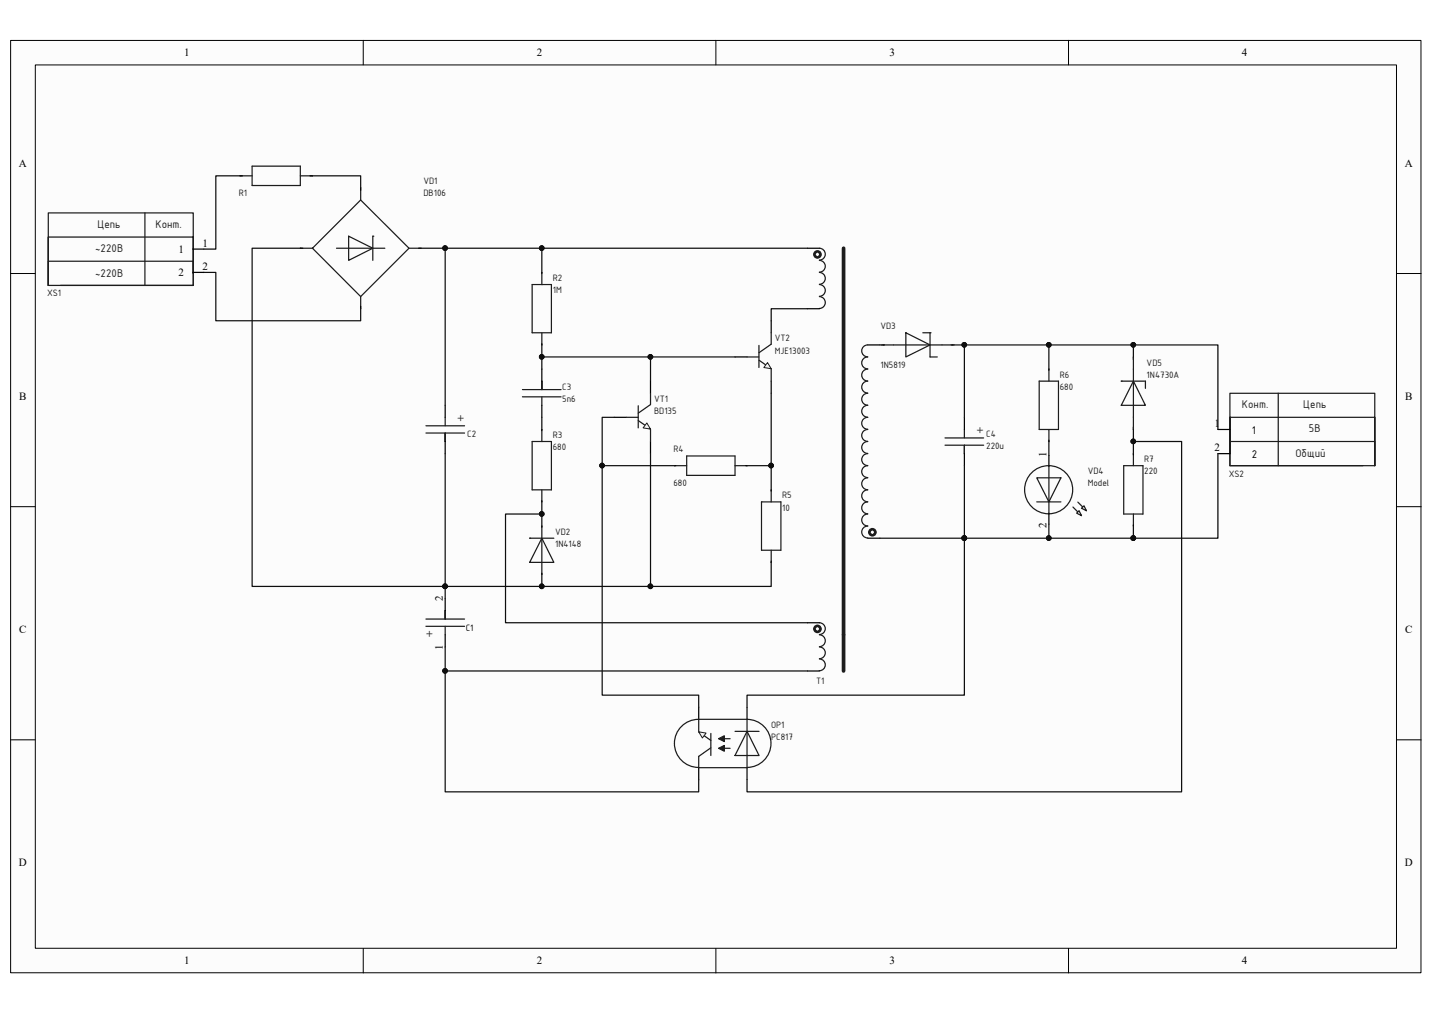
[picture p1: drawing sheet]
<svg xmlns="http://www.w3.org/2000/svg" width="297mm" height="210mm" viewBox="0 0 297 210" stroke-linecap="round" stroke-linejoin="round" font-family="sans-serif">
<path d="M2.2 8.4h292.5v193.3h-292.5z" fill="#fcfcfc"/>
<path d="M2.2 8.4h292.5v193.3h-292.5z" fill="none" stroke="#000" stroke-width=".21"/>
<path d="M7.4 13.5h282.2v183.1h-282.2z" fill="#fcfcfc"/>
<g fill="none" stroke="#000" stroke-width=".21">
<path d="M7.3 13.5h282.3v183.1h-282.3zM75.3 8.4v5.1M148.5 8.4v5.1M221.6 8.4v5.1M2.2 56.7h5.1M289.7 56.7h5.1M2.2 105h5.1M289.7 105h5.1M2.2 153.4h5.1M289.7 153.4h5.1M75.3 196.6v5.1M148.5 196.6v5.1"/>
<path d="M221.6 196.6v5.1"/>
</g>
<g fill="none" stroke="#1c1c1c" stroke-width=".25">
<path d="M49.8 36.5h2.5M52.3 34.4h10v4.1h-10zM62.3 36.5h2.5M74.8 38.9v2.6M62.3 51.5h2.5M69.8 51.5h10M72.3 49l5 2.5-5 2.5zM74.8 41.5l10 10-10 10-10-10zM77.3 49h.1M77.3 49v5M84.8 51.5h2.5M110.4 59h4v10h-4z"/>
<path d="M112.4 56.5v2.5M170 51.5a1.23 1.23 0 0 1 1.2 1.2 1.23 1.23 0 0 1-1.2 1.2M170 54a1.22 1.22 0 0 1 1.2 1.2 1.22 1.22 0 0 1-1.2 1.2M170 56.5a1.23 1.23 0 0 1 1.2 1.2 1.23 1.23 0 0 1-1.2 1.2M170 59a1.22 1.22 0 0 1 1.2 1.2 1.22 1.22 0 0 1-1.2 1.2M74.8 61.5v2.5M112.4 79v1.8v-1.8M112.4 69v2.5M157.4 74.7l2.6 1.7M157.4 71.6v4.6M160 71.4l-2.6 1.7M170 61.5a1.23 1.23 0 0 1 1.2 1.2 1.23 1.23 0 0 1-1.2 1.3"/>
<path d="M180 71.5a1.25 1.25 0 0 0-1.3 1.3 1.25 1.25 0 0 0 1.3 1.2 1.23 1.23 0 0 0-1.3 1.2 1.23 1.23 0 0 0 1.3 1.3M180 76.5a1.23 1.23 0 0 0-1.3 1.3 1.23 1.23 0 0 0 1.3 1.2M180 79a1.23 1.23 0 0 0-1.3 1.2 1.23 1.23 0 0 0 1.3 1.3M88.3 88.3h8.1M88.3 89.8h8.1M92.3 91.5v-1.7v1.7M92.3 86.5v1.8M108.4 82.3h8M108.4 80.8h8M112.4 82.3v1.7M180 96.5a1.23 1.23 0 0 0-1.3 1.3 1.23 1.23 0 0 0 1.3 1.2 1.26 1.26 0 0 0-1.3 1.3 1.26 1.26 0 0 0 1.3 1.2M180 84a1.23 1.23 0 0 0-1.3 1.3 1.23 1.23 0 0 0 1.3 1.2"/>
<path d="M180 86.5a1.23 1.23 0 0 0-1.3 1.3 1.23 1.23 0 0 0 1.3 1.2M180 89a1.23 1.23 0 0 0-1.3 1.3 1.23 1.23 0 0 0 1.3 1.2 1.25 1.25 0 0 0-1.3 1.3 1.25 1.25 0 0 0 1.3 1.2M180 94.1a1.23 1.23 0 0 0-1.3 1.2 1.23 1.23 0 0 0 1.3 1.2M180 81.5a1.23 1.23 0 0 0-1.3 1.3 1.23 1.23 0 0 0 1.3 1.2M180 101.6a1.23 1.23 0 0 0-1.3 1.2 1.23 1.23 0 0 0 1.3 1.2M180 104.1a1.23 1.23 0 0 0-1.3 1.2 1.23 1.23 0 0 0 1.3 1.2M180 106.6a1.23 1.23 0 0 0-1.3 1.2 1.23 1.23 0 0 0 1.3 1.2 1.25 1.25 0 0 0-1.3 1.3 1.25 1.25 0 0 0 1.3 1.2M170 129.1a1.22 1.22 0 0 1 1.2 1.2 1.22 1.22 0 0 1-1.2 1.3M170 131.6a1.23 1.23 0 0 1 1.2 1.2 1.23 1.23 0 0 1-1.2 1.3M170 134.1a1.22 1.22 0 0 1 1.2 1.2 1.22 1.22 0 0 1-1.2 1.3M170 136.6a1.22 1.22 0 0 1 1.2 1.2 1.22 1.22 0 0 1-1.2 1.3"/>
</g>
<g fill="none" stroke="#000" stroke-width=".25">
<path d="M49.8 36.5h.5M64.3 36.5h.5M74.8 38.9v.6M62.3 51.5h.5M86.8 51.5h.5M112.4 56.5v.2M167.5 51.5h2.5M74.8 63.5v.5M112.4 71.3v.2M112.4 76.5v2.5M152.5 74h2.4M160 66.5v2.5"/>
<path d="M160 79v2.5M167.5 64h2.5M180 71.5h2.5M92.3 84v2.5M92.3 91.5v2.6M112.4 84v2.5M180 111.6h2.5M167.5 129.1h2.5M167.5 139.1h2.5"/>
</g>
<path d="M175 51.5v87.6" fill="none" stroke="#1c1c1c" stroke-width=".76"/>
<g fill="none" stroke="#1c1c1c" stroke-width="1.3">
<circle cx="169.6" cy="52.7" r=".27"/>
<circle cx="180.9" cy="110.3" r=".27"/>
<circle cx="169.6" cy="130.4" r=".27"/>
</g>
<path d="M159.2 75.2l.8 1.2-1.6-.2z" fill="#f5f5f5"/>
<path d="M159.2 75.2l.8 1.2-1.6-.2z" fill="none" stroke="#1c1c1c" stroke-width=".21"/>
<path d="M154.9 74h2.5M160 69v2.4M160 76.5v2.5M110.4 91.5h4v10.1h-4zM112.4 89v2.5M132.4 87.2l2.5 1.8M132.4 84.1v4.6M134.9 83.9l-2.5 1.8M112.4 101.6v2.5" fill="none" stroke="#1c1c1c" stroke-width=".25"/>
<path d="M134.9 79v2.5M112.4 89v.3M127.4 86.5h2.5M134.9 91.5v2.6M112.4 103.8v.3" fill="none" stroke="#000" stroke-width=".25"/>
<path d="M134.2 87.7l.7 1.3-1.5-.3z" fill="#f5f5f5"/>
<path d="M134.2 87.7l.7 1.3-1.5-.3z" fill="none" stroke="#1c1c1c" stroke-width=".21"/>
<g fill="none" stroke="#1c1c1c" stroke-width=".25">
<path d="M129.9 86.5h2.5M134.9 81.5v2.4M134.9 89v2.5M139.9 96.5h2.5M142.4 94.5h10.1v4.1h-10.1zM152.5 96.5h2.4M109.9 111.6h.1M109.9 111.6h5M112.4 111.6l2.5 5h-5zM112.4 109.1v10M157.9 104.1h4.1v10h-4.1zM160 101.6v2.5"/>
<path d="M160 114.1v2.5M144.9 151.7l2.5 1.8M147.4 155l-2.5 1.8M147.4 152.1v4.5"/>
</g>
<path d="M139.9 96.5h.3M154.7 96.5h.2M112.4 109.1v.2M112.4 118.8v.3M160 101.6v.2M160 116.3v.3M144.9 146.6v2.5M144.9 159.2v2.4" fill="none" stroke="#000" stroke-width=".25"/>
<path d="M144.9 151.7l1.5 .3-.7 1z" fill="#f5f5f5"/>
<path d="M144.9 151.7l1.5 .3-.7 1z" fill="none" stroke="#1c1c1c" stroke-width=".21"/>
<g fill="none" stroke="#1c1c1c" stroke-width=".25">
<path d="M10 54.2h30.1v5h-30.1zM30.1 44.1v15.1M40.1 56.7v-7.6h-30.1v10.1v-15.1h30.1v15.1h-27.6M182.9 71.5h15M187.9 69l5 2.5-5 2.5zM191.4 69h1.5M192.9 69h.1M192.9 69v5h1.5M215.5 79h4v10h-4zM217.6 76.5v2.5M232.6 79h.1M232.6 79h5v1.5"/>
<path d="M235.1 79l2.5 5h-5zM235.1 74v15M196 90.8h8M196 92.3h8M200 94.1v-1.8v1.8M200 89v1.8M215 99.1h5l-2.4 5zM217.6 89v2.5M217.6 96.5v10.1M233.1 96.5h4v10.1h-4zM235.1 94.1v2.4M255.1 94.1v-7.6h30v10v-15h-30v15h27.6"/>
<path d="M255.1 91.5h30v5h-30zM265.1 81.5v15M215 104.1h5M222.5 105.1l1.8 1.8M223.6 104.1l1.7 1.8M235.1 106.6v2.5M144.9 149.1h.1a5 5 0 0 0-5.1 5 5 5 0 0 0 5.1 5h-.1M144.9 149.1v2.5M144.9 149.1h10M149.7 153.2h.3v.3l-.6-.3 .7-.4v.7M149.9 155.1v.2l-.2-.1 .3-.3v.6l-.6-.4 .7-.3v.7M150.2 155.1v.6l-1.2-.6 1.2-.5v.5h1.2"/>
<path d="M150.2 153.2v.5l-1.2-.5 1.2-.7v.7h1.2M152.5 151.6h4.9M154.9 151.6l2.5 5h-4.9zM154.9 149.1v10.1h-10v-2.4M154.9 149.1a5 5 0 0 1 5 5 5 5 0 0 1-5 5"/>
<circle cx="217.5" cy="101.5" r="5"/>
</g>
<g fill="none" stroke="#000" stroke-width=".25">
<path d="M40 51.6h2.3M40 56.5h2.3M183.3 71.5h.2M197.2 71.5h.3M217.6 76.5v.3M235.1 74v.5M200 86.5v2.5M200 94.1v2.4M217.6 91.3v.2M217.6 94.4v2.3M235.1 88.5v.5M235.1 94.1v.2"/>
<path d="M252.6 89h2.5M252.6 94.1h2.5M217.6 106.4v2.3M235.1 108.8v.3M154.9 146.6v2.5M154.9 159.2v2.4"/>
</g>
<path d="M223.8 105.9l.5 1-1-.5z" fill="#f5f5f5"/>
<path d="M223.8 105.9l.5 1-1-.5z" fill="none" stroke="#1c1c1c" stroke-width=".25"/>
<path d="M224.3 105.4l.5-.5 .5 1z" fill="#f5f5f5"/>
<path d="M224.3 105.4l.5-.5 .5 1zM88.3 129.8h8.1M88.3 128.3h8.1M92.3 126.6v1.7v-1.7M92.3 129.8v1.8" fill="none" stroke="#1c1c1c" stroke-width=".25"/>
<path d="M92.3 124.1v2.5M92.3 131.6v2.5" fill="none" stroke="#000" stroke-width=".25"/>
<g fill="none" stroke="#0e0e0e" stroke-width=".25">
<path d="M49.8 36.5h-5v15.1h-2.5M64.8 36.5h10v2.4M42.3 56.5h2.5v10h30v-2.5M62.3 51.5h-10v70.1h40v2.5M87.3 51.5h80.2M92.3 51.5v32.5M112.4 51.5v5M112.4 71.5v2.5M134.9 74v5M152.5 74h-40.1v2.5M167.5 64h-7.5v2.5M182.5 71.5h.8"/>
<path d="M197.5 71.5h37.6v2.5M200 71.5v15M217.6 71.5v5M235.1 71.5h17.5v17.5M92.3 94.1v27.5h42.6v-27.5M112.4 86.5v2.5M124.9 96.5h15M127.4 86.5h-2.5v57.6h20v2.5M154.9 96.5h5.1M160 81.5v20.1M200 96.5v47.6h-45.1v2.5M217.6 91.5v2.9"/>
<path d="M235.1 94.1v-2.6h10v72.7h-90.2v-2.6M235.1 89v2.5M252.6 94.1v17.5h-17.5M112.4 104.1v5M112.4 106.6h-7.5v22.5h62.6M112.4 119.1v2.5M160 116.6v5h-25.1M182.5 111.6h35.1M217.6 108.7v2.9h17.5M235.1 109.1v2.5M92.3 134.1v5h75.2M92.3 139.1v25.1h52.6v-2.6"/>
</g>
<g fill="#0e0e0e" stroke="#0e0e0e" stroke-width=".21">
<circle cx="112.4" cy="106.5" r=".48"/>
<circle cx="92.3" cy="51.4" r=".48"/>
<circle cx="112.4" cy="51.4" r=".48"/>
<circle cx="112.4" cy="74" r=".48"/>
<circle cx="134.9" cy="74" r=".48"/>
<circle cx="159.9" cy="96.5" r=".48"/>
<circle cx="112.4" cy="121.6" r=".48"/>
<circle cx="124.9" cy="96.5" r=".48"/>
<circle cx="134.9" cy="121.6" r=".48"/>
<circle cx="92.3" cy="121.6" r=".48"/>
<circle cx="92.3" cy="139.1" r=".48"/>
<circle cx="200" cy="111.6" r=".48"/>
<circle cx="200" cy="71.5" r=".48"/>
<circle cx="217.5" cy="71.5" r=".48"/>
<circle cx="235.1" cy="71.5" r=".48"/>
<circle cx="235.1" cy="91.5" r=".48"/>
<circle cx="235.1" cy="111.6" r=".48"/>
<circle cx="217.5" cy="111.6" r=".48"/>
</g>
<g font-size="2.5" fill="#1c1c1c">
<text x="20.2" y="47.2">Цепь</text>
<text x="32.3" y="47.2">Конт.</text>
<text x="19.7" y="52.2">~220B</text>
<text x="19.7" y="57.4">~220B</text>
<text x="257.6" y="84.6">Конт.</text>
<text x="270.3" y="84.6">Цепь</text>
<text x="271.5" y="89.7">5B</text>
<text x="268.7" y="94.7">Общий</text>
</g>
<g font-size="2.5">
<text x="259.6" y="89.9">1</text>
<text x="259.6" y="94.9">2</text>
</g>
<g font-size="2.3">
<text x="38.2" y="11.7">1</text>
<text x="111.3" y="11.7">2</text>
<text x="184.5" y="11.7">3</text>
<text x="257.6" y="11.7">4</text>
<text x="3.9" y="34.6">A</text>
<text x="291.4" y="34.6">A</text>
<text x="37" y="52.4">1</text>
<text x="42" y="51.1">1</text>
<text x="37" y="57.3">2</text>
<text x="42" y="56">2</text>
<text x="4" y="82.9">B</text>
<text x="291.5" y="82.9">B</text>
<text x="251.9" y="88.5">1</text>
<text x="217" y="94.7" transform="rotate(-90 217 94.7)">1</text>
<text x="251.9" y="93.6">2</text>
<text x="217" y="109.6" transform="rotate(-90 217 109.6)">2</text>
<text x="91.9" y="124.5" transform="rotate(-90 91.9 124.5)">2</text>
<text x="4" y="131.3">C</text>
<text x="291.5" y="131.3">C</text>
<text x="91.9" y="134.8" transform="rotate(-90 91.9 134.8)">1</text>
<text x="3.9" y="179.6">D</text>
<text x="291.4" y="179.6">D</text>
<text x="38.2" y="199.9">1</text>
<text x="111.3" y="199.9">2</text>
<text x="184.5" y="199.9">3</text>
<text x="257.6" y="199.9">4</text>
</g>
<g font-size="2.3" fill="#1c1c1c">
<text x="94.8" y="86" transform="rotate(90 94.8 86)">+</text>
<text x="202.5" y="88.5" transform="rotate(90 202.5 88.5)">+</text>
<text x="89.8" y="132.1" transform="rotate(-90 89.8 132.1)">+</text>
</g>
<g font-size="2.1" fill="#1c1c1c">
<text x="49.5" y="40.7">R1</text>
<text x="87.8" y="38.2">VD1</text>
<text x="87.8" y="40.7">DB106</text>
<text x="114.6" y="58.3">R2</text>
<text x="9.8" y="61.4">XS1</text>
<text x="114.6" y="60.8">1M</text>
<text x="160.7" y="70.7">VT2</text>
<text x="182.6" y="68.2">VD3</text>
<text x="160.7" y="73.3">MJE13003</text>
<text x="182.6" y="76.3">1N5819</text>
<text x="237.8" y="75.8">VD5</text>
<text x="116.6" y="80.8">C3</text>
<text x="116.6" y="83.3">5n6</text>
<text x="135.7" y="83.3">VT1</text>
<text x="219.8" y="78.3">R6</text>
<text x="219.8" y="80.8">680</text>
<text x="237.8" y="78.3">1N4730A</text>
<text x="135.7" y="85.8">BD135</text>
<text x="96.9" y="90.6">C2</text>
<text x="114.6" y="90.8">R3</text>
<text x="114.6" y="93.3">680</text>
<text x="139.7" y="93.8">R4</text>
<text x="204.6" y="90.6">C4</text>
<text x="204.6" y="93.1">220u</text>
<text x="237.3" y="95.8">R7</text>
<text x="139.7" y="100.8">680</text>
<text x="225.6" y="98.3">VD4</text>
<text x="225.6" y="100.8">Model</text>
<text x="237.3" y="98.3">220</text>
<text x="254.8" y="98.8">XS2</text>
<text x="162.2" y="103.3">R5</text>
<text x="162.2" y="105.9">10</text>
<text x="115.1" y="110.8">VD2</text>
<text x="115.1" y="113.4">1N4148</text>
<text x="169.2" y="141.9">T1</text>
<text x="159.9" y="150.9">OP1</text>
<text x="159.9" y="153.4">PC817</text>
</g>
<text font-size="2.1" x="96.6" y="130.9">C1</text>
</svg>
